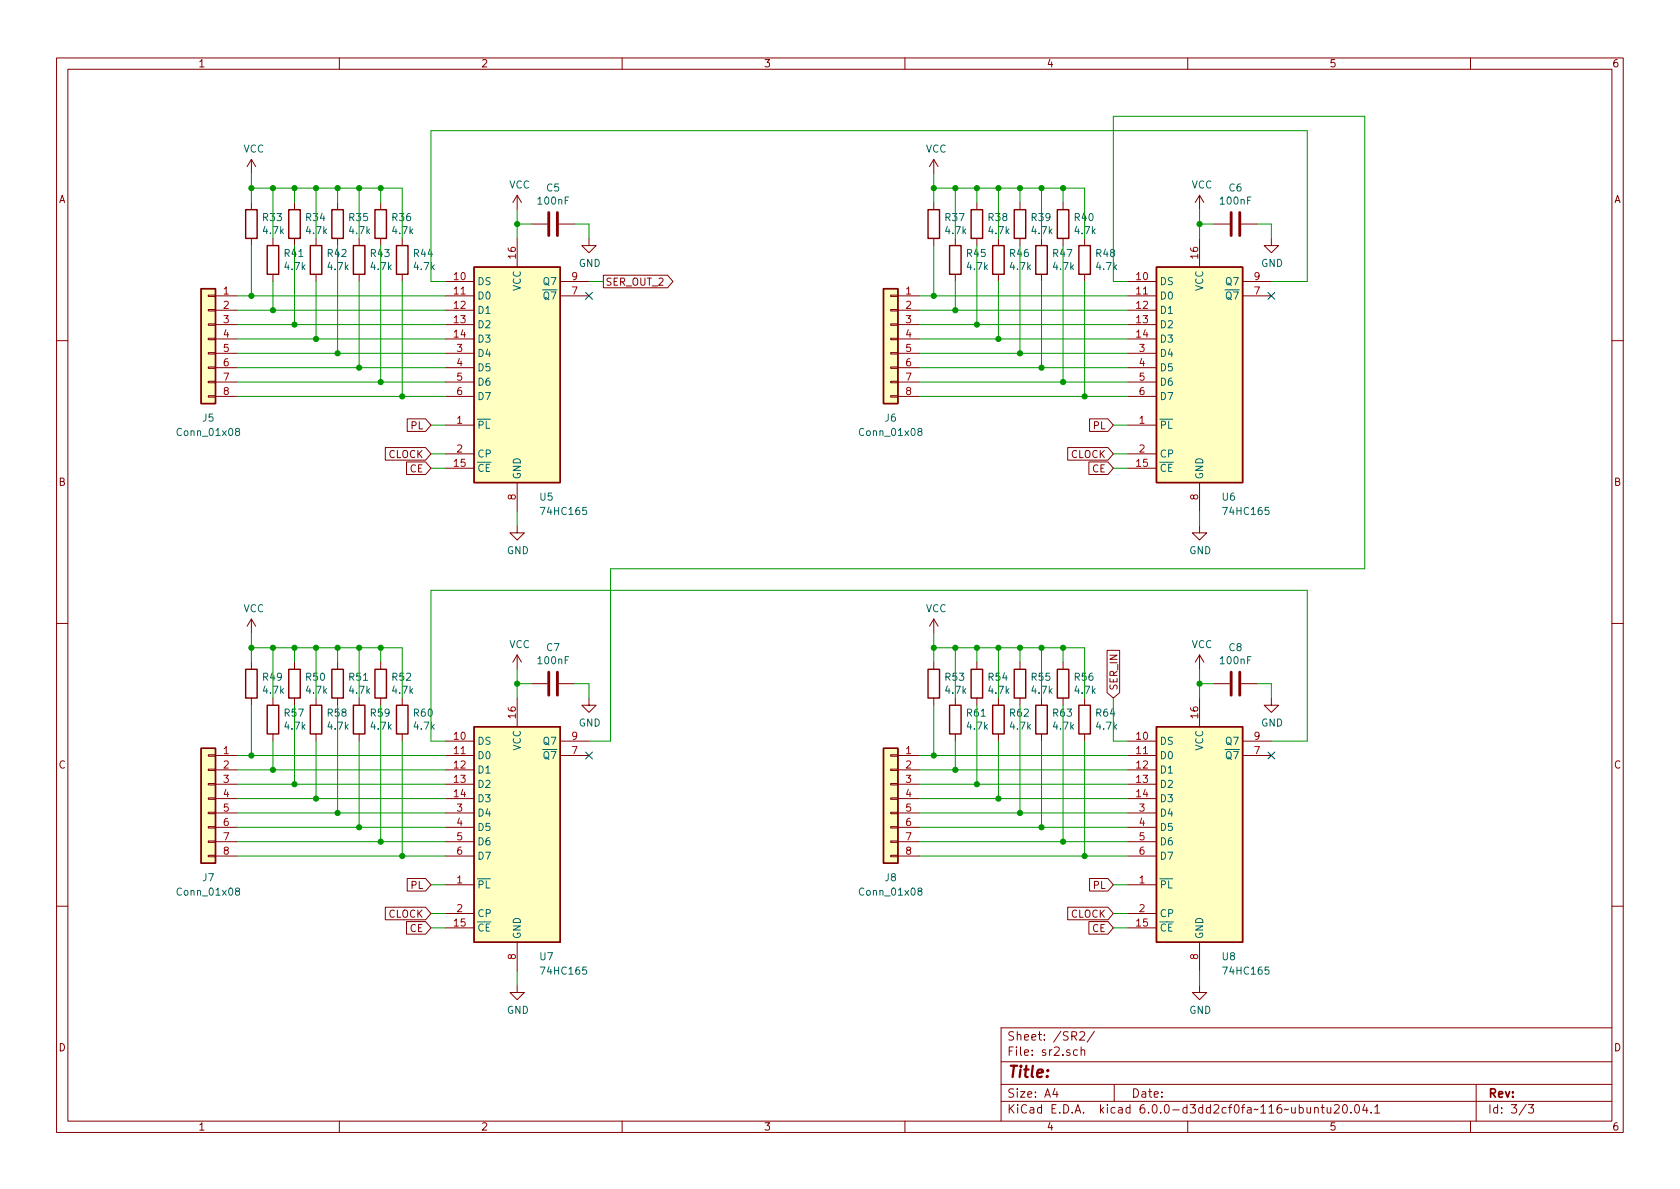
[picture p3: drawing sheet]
EESchema Schematic File Version 4
LIBS:74HC165 Breakout-cache
EELAYER 29 0
EELAYER END
$Descr A4 11693 8268
encoding utf-8
Sheet 3 3
Title ""
Date ""
Rev ""
Comp ""
Comment1 ""
Comment2 ""
Comment3 ""
Comment4 ""
$EndDescr
$Comp
L 74xx:74LS165 U?
U 1 1
P 3600 2550
AR Path="/5CA61907" Ref="U?"  Part="1" 
AR Path="/5CA2260A/5CA61907" Ref="U?"  Part="1" 
AR Path="/5CA61408/5CA61907" Ref="U5"  Part="1" 
F 0 "U5" H 3750 1650 50  0000 L CNN
F 1 "74HC165" H 3750 1550 50  0000 L CNN
F 2 "Package_SO:SOIC-16_3.9x9.9mm_P1.27mm" H 3600 2550 50  0001 C CNN
F 3 "http://www.ti.com/lit/gpn/sn74LS165" H 3600 2550 50  0001 C CNN
	1    3600 2550
	1    0    0    -1  
$EndComp
$Comp
L power:GND #PWR?
U 1 1
P 3600 3650
AR Path="/5CA467F9" Ref="#PWR?"  Part="1" 
AR Path="/5CA2260A/5CA467F9" Ref="#PWR?"  Part="1" 
AR Path="/5CA61408/5CA467F9" Ref="#PWR023"  Part="1" 
F 0 "#PWR023" H 3600 3400 50  0001 C CNN
F 1 "GND" H 3605 3477 50  0000 C CNN
F 2 "" H 3600 3650 50  0001 C CNN
F 3 "" H 3600 3650 50  0001 C CNN
	1    3600 3650
	1    0    0    -1  
$EndComp
Wire Wire Line
	3600 3650 3600 3550
$Comp
L power:VCC #PWR?
U 1 1
P 3600 1450
AR Path="/5CA46800" Ref="#PWR?"  Part="1" 
AR Path="/5CA2260A/5CA46800" Ref="#PWR?"  Part="1" 
AR Path="/5CA61408/5CA46800" Ref="#PWR019"  Part="1" 
F 0 "#PWR019" H 3600 1300 50  0001 C CNN
F 1 "VCC" H 3617 1623 50  0000 C CNN
F 2 "" H 3600 1450 50  0001 C CNN
F 3 "" H 3600 1450 50  0001 C CNN
	1    3600 1450
	1    0    0    -1  
$EndComp
Wire Wire Line
	3600 1450 3600 1550
$Comp
L Device:C C?
U 1 1
P 3850 1550
AR Path="/5CA46807" Ref="C?"  Part="1" 
AR Path="/5CA2260A/5CA46807" Ref="C?"  Part="1" 
AR Path="/5CA61408/5CA46807" Ref="C5"  Part="1" 
F 0 "C5" V 3598 1550 50  0000 C CNN
F 1 "100nF" V 3689 1550 50  0000 C CNN
F 2 "Capacitor_SMD:C_0805_2012Metric" H 3888 1400 50  0001 C CNN
F 3 "~" H 3850 1550 50  0001 C CNN
	1    3850 1550
	0    1    1    0   
$EndComp
Wire Wire Line
	3700 1550 3600 1550
Connection ~ 3600 1550
Wire Wire Line
	3600 1550 3600 1650
$Comp
L power:GND #PWR?
U 1 1
P 4100 1650
AR Path="/5CA46810" Ref="#PWR?"  Part="1" 
AR Path="/5CA2260A/5CA46810" Ref="#PWR?"  Part="1" 
AR Path="/5CA61408/5CA46810" Ref="#PWR021"  Part="1" 
F 0 "#PWR021" H 4100 1400 50  0001 C CNN
F 1 "GND" H 4105 1477 50  0000 C CNN
F 2 "" H 4100 1650 50  0001 C CNN
F 3 "" H 4100 1650 50  0001 C CNN
	1    4100 1650
	1    0    0    -1  
$EndComp
Wire Wire Line
	4100 1650 4100 1550
Wire Wire Line
	4100 1550 4000 1550
$Comp
L Connector_Generic:Conn_01x08 J?
U 1 1
P 1450 2350
AR Path="/5CA46818" Ref="J?"  Part="1" 
AR Path="/5CA2260A/5CA46818" Ref="J?"  Part="1" 
AR Path="/5CA61408/5CA46818" Ref="J5"  Part="1" 
F 0 "J5" H 1450 1800 50  0000 C CNN
F 1 "Conn_01x08" H 1450 1700 50  0000 C CNN
F 2 "Connector_PinHeader_2.54mm:PinHeader_1x08_P2.54mm_Vertical" H 1450 2350 50  0001 C CNN
F 3 "~" H 1450 2350 50  0001 C CNN
	1    1450 2350
	-1   0    0    -1  
$EndComp
Wire Wire Line
	3000 3250 3100 3250
Wire Wire Line
	3000 3150 3100 3150
Wire Wire Line
	3000 2950 3100 2950
Wire Wire Line
	1650 2050 1750 2050
Wire Wire Line
	1650 2150 1900 2150
Wire Wire Line
	1650 2250 2050 2250
Wire Wire Line
	1650 2350 2200 2350
Wire Wire Line
	1650 2450 2350 2450
Wire Wire Line
	1650 2550 2500 2550
Wire Wire Line
	1650 2650 2650 2650
Wire Wire Line
	1650 2750 2800 2750
$Comp
L Device:R R?
U 1 1
P 1750 1550
AR Path="/5CA46829" Ref="R?"  Part="1" 
AR Path="/5CA2260A/5CA46829" Ref="R?"  Part="1" 
AR Path="/5CA61408/5CA46829" Ref="R33"  Part="1" 
F 0 "R33" H 1820 1596 50  0000 L CNN
F 1 "4.7k" H 1820 1505 50  0000 L CNN
F 2 "Resistor_SMD:R_0805_2012Metric" V 1680 1550 50  0001 C CNN
F 3 "~" H 1750 1550 50  0001 C CNN
	1    1750 1550
	1    0    0    -1  
$EndComp
$Comp
L Device:R R?
U 1 1
P 1900 1800
AR Path="/5CA4682F" Ref="R?"  Part="1" 
AR Path="/5CA2260A/5CA4682F" Ref="R?"  Part="1" 
AR Path="/5CA61408/5CA4682F" Ref="R41"  Part="1" 
F 0 "R41" H 1970 1846 50  0000 L CNN
F 1 "4.7k" H 1970 1755 50  0000 L CNN
F 2 "Resistor_SMD:R_0805_2012Metric" V 1830 1800 50  0001 C CNN
F 3 "~" H 1900 1800 50  0001 C CNN
	1    1900 1800
	1    0    0    -1  
$EndComp
$Comp
L Device:R R?
U 1 1
P 2050 1550
AR Path="/5CA6190F" Ref="R?"  Part="1" 
AR Path="/5CA2260A/5CA6190F" Ref="R?"  Part="1" 
AR Path="/5CA61408/5CA6190F" Ref="R34"  Part="1" 
F 0 "R34" H 2120 1596 50  0000 L CNN
F 1 "4.7k" H 2120 1505 50  0000 L CNN
F 2 "Resistor_SMD:R_0805_2012Metric" V 1980 1550 50  0001 C CNN
F 3 "~" H 2050 1550 50  0001 C CNN
	1    2050 1550
	1    0    0    -1  
$EndComp
$Comp
L Device:R R?
U 1 1
P 2200 1800
AR Path="/5CA4683B" Ref="R?"  Part="1" 
AR Path="/5CA2260A/5CA4683B" Ref="R?"  Part="1" 
AR Path="/5CA61408/5CA4683B" Ref="R42"  Part="1" 
F 0 "R42" H 2270 1846 50  0000 L CNN
F 1 "4.7k" H 2270 1755 50  0000 L CNN
F 2 "Resistor_SMD:R_0805_2012Metric" V 2130 1800 50  0001 C CNN
F 3 "~" H 2200 1800 50  0001 C CNN
	1    2200 1800
	1    0    0    -1  
$EndComp
$Comp
L Device:R R?
U 1 1
P 2350 1550
AR Path="/5CA61911" Ref="R?"  Part="1" 
AR Path="/5CA2260A/5CA61911" Ref="R?"  Part="1" 
AR Path="/5CA61408/5CA61911" Ref="R35"  Part="1" 
F 0 "R35" H 2420 1596 50  0000 L CNN
F 1 "4.7k" H 2420 1505 50  0000 L CNN
F 2 "Resistor_SMD:R_0805_2012Metric" V 2280 1550 50  0001 C CNN
F 3 "~" H 2350 1550 50  0001 C CNN
	1    2350 1550
	1    0    0    -1  
$EndComp
$Comp
L Device:R R?
U 1 1
P 2500 1800
AR Path="/5CA61912" Ref="R?"  Part="1" 
AR Path="/5CA2260A/5CA61912" Ref="R?"  Part="1" 
AR Path="/5CA61408/5CA61912" Ref="R43"  Part="1" 
F 0 "R43" H 2570 1846 50  0000 L CNN
F 1 "4.7k" H 2570 1755 50  0000 L CNN
F 2 "Resistor_SMD:R_0805_2012Metric" V 2430 1800 50  0001 C CNN
F 3 "~" H 2500 1800 50  0001 C CNN
	1    2500 1800
	1    0    0    -1  
$EndComp
$Comp
L Device:R R?
U 1 1
P 2650 1550
AR Path="/5CA4684D" Ref="R?"  Part="1" 
AR Path="/5CA2260A/5CA4684D" Ref="R?"  Part="1" 
AR Path="/5CA61408/5CA4684D" Ref="R36"  Part="1" 
F 0 "R36" H 2720 1596 50  0000 L CNN
F 1 "4.7k" H 2720 1505 50  0000 L CNN
F 2 "Resistor_SMD:R_0805_2012Metric" V 2580 1550 50  0001 C CNN
F 3 "~" H 2650 1550 50  0001 C CNN
	1    2650 1550
	1    0    0    -1  
$EndComp
$Comp
L Device:R R?
U 1 1
P 2800 1800
AR Path="/5CA46853" Ref="R?"  Part="1" 
AR Path="/5CA2260A/5CA46853" Ref="R?"  Part="1" 
AR Path="/5CA61408/5CA46853" Ref="R44"  Part="1" 
F 0 "R44" H 2870 1846 50  0000 L CNN
F 1 "4.7k" H 2870 1755 50  0000 L CNN
F 2 "Resistor_SMD:R_0805_2012Metric" V 2730 1800 50  0001 C CNN
F 3 "~" H 2800 1800 50  0001 C CNN
	1    2800 1800
	1    0    0    -1  
$EndComp
Wire Wire Line
	1750 1700 1750 2050
Connection ~ 1750 2050
Wire Wire Line
	1750 2050 3100 2050
Wire Wire Line
	1900 1950 1900 2150
Connection ~ 1900 2150
Wire Wire Line
	1900 2150 3100 2150
Wire Wire Line
	2050 1700 2050 2250
Connection ~ 2050 2250
Wire Wire Line
	2050 2250 3100 2250
Wire Wire Line
	2200 1950 2200 2350
Connection ~ 2200 2350
Wire Wire Line
	2200 2350 3100 2350
Wire Wire Line
	2350 1700 2350 2450
Connection ~ 2350 2450
Wire Wire Line
	2350 2450 3100 2450
Wire Wire Line
	2500 1950 2500 2550
Connection ~ 2500 2550
Wire Wire Line
	2500 2550 3100 2550
Wire Wire Line
	2650 1700 2650 2650
Connection ~ 2650 2650
Wire Wire Line
	2650 2650 3100 2650
Wire Wire Line
	2800 1950 2800 2750
Connection ~ 2800 2750
Wire Wire Line
	2800 2750 3100 2750
$Comp
L power:VCC #PWR?
U 1 1
P 1750 1200
AR Path="/5CA61915" Ref="#PWR?"  Part="1" 
AR Path="/5CA2260A/5CA61915" Ref="#PWR?"  Part="1" 
AR Path="/5CA61408/5CA61915" Ref="#PWR017"  Part="1" 
F 0 "#PWR017" H 1750 1050 50  0001 C CNN
F 1 "VCC" H 1767 1373 50  0000 C CNN
F 2 "" H 1750 1200 50  0001 C CNN
F 3 "" H 1750 1200 50  0001 C CNN
	1    1750 1200
	1    0    0    -1  
$EndComp
Wire Wire Line
	1750 1200 1750 1300
Wire Wire Line
	1750 1300 1900 1300
Wire Wire Line
	1900 1300 1900 1650
Connection ~ 1750 1300
Wire Wire Line
	1750 1300 1750 1400
Wire Wire Line
	1900 1300 2050 1300
Wire Wire Line
	2050 1300 2050 1400
Connection ~ 1900 1300
Wire Wire Line
	2050 1300 2200 1300
Wire Wire Line
	2200 1300 2200 1650
Connection ~ 2050 1300
Wire Wire Line
	2200 1300 2350 1300
Wire Wire Line
	2350 1300 2350 1400
Connection ~ 2200 1300
Wire Wire Line
	2350 1300 2500 1300
Wire Wire Line
	2500 1300 2500 1650
Connection ~ 2350 1300
Wire Wire Line
	2500 1300 2650 1300
Wire Wire Line
	2650 1300 2650 1400
Connection ~ 2500 1300
Wire Wire Line
	2650 1300 2800 1300
Wire Wire Line
	2800 1300 2800 1650
Connection ~ 2650 1300
$Comp
L 74xx:74LS165 U?
U 1 1
P 8350 2550
AR Path="/5CA61916" Ref="U?"  Part="1" 
AR Path="/5CA2260A/5CA61916" Ref="U?"  Part="1" 
AR Path="/5CA61408/5CA61916" Ref="U6"  Part="1" 
F 0 "U6" H 8500 1650 50  0000 L CNN
F 1 "74HC165" H 8500 1550 50  0000 L CNN
F 2 "Package_SO:SOIC-16_3.9x9.9mm_P1.27mm" H 8350 2550 50  0001 C CNN
F 3 "http://www.ti.com/lit/gpn/sn74LS165" H 8350 2550 50  0001 C CNN
	1    8350 2550
	1    0    0    -1  
$EndComp
$Comp
L power:GND #PWR?
U 1 1
P 8350 3650
AR Path="/5CA61917" Ref="#PWR?"  Part="1" 
AR Path="/5CA2260A/5CA61917" Ref="#PWR?"  Part="1" 
AR Path="/5CA61408/5CA61917" Ref="#PWR024"  Part="1" 
F 0 "#PWR024" H 8350 3400 50  0001 C CNN
F 1 "GND" H 8355 3477 50  0000 C CNN
F 2 "" H 8350 3650 50  0001 C CNN
F 3 "" H 8350 3650 50  0001 C CNN
	1    8350 3650
	1    0    0    -1  
$EndComp
Wire Wire Line
	8350 3650 8350 3550
$Comp
L power:VCC #PWR?
U 1 1
P 8350 1450
AR Path="/5CA4689B" Ref="#PWR?"  Part="1" 
AR Path="/5CA2260A/5CA4689B" Ref="#PWR?"  Part="1" 
AR Path="/5CA61408/5CA4689B" Ref="#PWR020"  Part="1" 
F 0 "#PWR020" H 8350 1300 50  0001 C CNN
F 1 "VCC" H 8367 1623 50  0000 C CNN
F 2 "" H 8350 1450 50  0001 C CNN
F 3 "" H 8350 1450 50  0001 C CNN
	1    8350 1450
	1    0    0    -1  
$EndComp
Wire Wire Line
	8350 1450 8350 1550
$Comp
L Device:C C?
U 1 1
P 8600 1550
AR Path="/5CA61919" Ref="C?"  Part="1" 
AR Path="/5CA2260A/5CA61919" Ref="C?"  Part="1" 
AR Path="/5CA61408/5CA61919" Ref="C6"  Part="1" 
F 0 "C6" V 8348 1550 50  0000 C CNN
F 1 "100nF" V 8439 1550 50  0000 C CNN
F 2 "Capacitor_SMD:C_0805_2012Metric" H 8638 1400 50  0001 C CNN
F 3 "~" H 8600 1550 50  0001 C CNN
	1    8600 1550
	0    1    1    0   
$EndComp
Wire Wire Line
	8450 1550 8350 1550
Connection ~ 8350 1550
Wire Wire Line
	8350 1550 8350 1650
$Comp
L power:GND #PWR?
U 1 1
P 8850 1650
AR Path="/5CA468AB" Ref="#PWR?"  Part="1" 
AR Path="/5CA2260A/5CA468AB" Ref="#PWR?"  Part="1" 
AR Path="/5CA61408/5CA468AB" Ref="#PWR022"  Part="1" 
F 0 "#PWR022" H 8850 1400 50  0001 C CNN
F 1 "GND" H 8855 1477 50  0000 C CNN
F 2 "" H 8850 1650 50  0001 C CNN
F 3 "" H 8850 1650 50  0001 C CNN
	1    8850 1650
	1    0    0    -1  
$EndComp
Wire Wire Line
	8850 1650 8850 1550
Wire Wire Line
	8850 1550 8750 1550
$Comp
L Connector_Generic:Conn_01x08 J?
U 1 1
P 6200 2350
AR Path="/5CA6191B" Ref="J?"  Part="1" 
AR Path="/5CA2260A/5CA6191B" Ref="J?"  Part="1" 
AR Path="/5CA61408/5CA6191B" Ref="J6"  Part="1" 
F 0 "J6" H 6200 1800 50  0000 C CNN
F 1 "Conn_01x08" H 6200 1700 50  0000 C CNN
F 2 "Connector_PinHeader_2.54mm:PinHeader_1x08_P2.54mm_Vertical" H 6200 2350 50  0001 C CNN
F 3 "~" H 6200 2350 50  0001 C CNN
	1    6200 2350
	-1   0    0    -1  
$EndComp
Wire Wire Line
	7750 3250 7850 3250
Wire Wire Line
	7750 3150 7850 3150
Wire Wire Line
	7750 2950 7850 2950
Wire Wire Line
	6400 2050 6500 2050
Wire Wire Line
	6400 2150 6650 2150
Wire Wire Line
	6400 2250 6800 2250
Wire Wire Line
	6400 2350 6950 2350
Wire Wire Line
	6400 2450 7100 2450
Wire Wire Line
	6400 2550 7250 2550
Wire Wire Line
	6400 2650 7400 2650
Wire Wire Line
	6400 2750 7550 2750
$Comp
L Device:R R?
U 1 1
P 6500 1550
AR Path="/5CA6191C" Ref="R?"  Part="1" 
AR Path="/5CA2260A/5CA6191C" Ref="R?"  Part="1" 
AR Path="/5CA61408/5CA6191C" Ref="R37"  Part="1" 
F 0 "R37" H 6570 1596 50  0000 L CNN
F 1 "4.7k" H 6570 1505 50  0000 L CNN
F 2 "Resistor_SMD:R_0805_2012Metric" V 6430 1550 50  0001 C CNN
F 3 "~" H 6500 1550 50  0001 C CNN
	1    6500 1550
	1    0    0    -1  
$EndComp
$Comp
L Device:R R?
U 1 1
P 6650 1800
AR Path="/5CA468CA" Ref="R?"  Part="1" 
AR Path="/5CA2260A/5CA468CA" Ref="R?"  Part="1" 
AR Path="/5CA61408/5CA468CA" Ref="R45"  Part="1" 
F 0 "R45" H 6720 1846 50  0000 L CNN
F 1 "4.7k" H 6720 1755 50  0000 L CNN
F 2 "Resistor_SMD:R_0805_2012Metric" V 6580 1800 50  0001 C CNN
F 3 "~" H 6650 1800 50  0001 C CNN
	1    6650 1800
	1    0    0    -1  
$EndComp
$Comp
L Device:R R?
U 1 1
P 6800 1550
AR Path="/5CA6191E" Ref="R?"  Part="1" 
AR Path="/5CA2260A/5CA6191E" Ref="R?"  Part="1" 
AR Path="/5CA61408/5CA6191E" Ref="R38"  Part="1" 
F 0 "R38" H 6870 1596 50  0000 L CNN
F 1 "4.7k" H 6870 1505 50  0000 L CNN
F 2 "Resistor_SMD:R_0805_2012Metric" V 6730 1550 50  0001 C CNN
F 3 "~" H 6800 1550 50  0001 C CNN
	1    6800 1550
	1    0    0    -1  
$EndComp
$Comp
L Device:R R?
U 1 1
P 6950 1800
AR Path="/5CA468D6" Ref="R?"  Part="1" 
AR Path="/5CA2260A/5CA468D6" Ref="R?"  Part="1" 
AR Path="/5CA61408/5CA468D6" Ref="R46"  Part="1" 
F 0 "R46" H 7020 1846 50  0000 L CNN
F 1 "4.7k" H 7020 1755 50  0000 L CNN
F 2 "Resistor_SMD:R_0805_2012Metric" V 6880 1800 50  0001 C CNN
F 3 "~" H 6950 1800 50  0001 C CNN
	1    6950 1800
	1    0    0    -1  
$EndComp
$Comp
L Device:R R?
U 1 1
P 7100 1550
AR Path="/5CA61920" Ref="R?"  Part="1" 
AR Path="/5CA2260A/5CA61920" Ref="R?"  Part="1" 
AR Path="/5CA61408/5CA61920" Ref="R39"  Part="1" 
F 0 "R39" H 7170 1596 50  0000 L CNN
F 1 "4.7k" H 7170 1505 50  0000 L CNN
F 2 "Resistor_SMD:R_0805_2012Metric" V 7030 1550 50  0001 C CNN
F 3 "~" H 7100 1550 50  0001 C CNN
	1    7100 1550
	1    0    0    -1  
$EndComp
$Comp
L Device:R R?
U 1 1
P 7250 1800
AR Path="/5CA61921" Ref="R?"  Part="1" 
AR Path="/5CA2260A/5CA61921" Ref="R?"  Part="1" 
AR Path="/5CA61408/5CA61921" Ref="R47"  Part="1" 
F 0 "R47" H 7320 1846 50  0000 L CNN
F 1 "4.7k" H 7320 1755 50  0000 L CNN
F 2 "Resistor_SMD:R_0805_2012Metric" V 7180 1800 50  0001 C CNN
F 3 "~" H 7250 1800 50  0001 C CNN
	1    7250 1800
	1    0    0    -1  
$EndComp
$Comp
L Device:R R?
U 1 1
P 7400 1550
AR Path="/5CA61922" Ref="R?"  Part="1" 
AR Path="/5CA2260A/5CA61922" Ref="R?"  Part="1" 
AR Path="/5CA61408/5CA61922" Ref="R40"  Part="1" 
F 0 "R40" H 7470 1596 50  0000 L CNN
F 1 "4.7k" H 7470 1505 50  0000 L CNN
F 2 "Resistor_SMD:R_0805_2012Metric" V 7330 1550 50  0001 C CNN
F 3 "~" H 7400 1550 50  0001 C CNN
	1    7400 1550
	1    0    0    -1  
$EndComp
$Comp
L Device:R R?
U 1 1
P 7550 1800
AR Path="/5CA61923" Ref="R?"  Part="1" 
AR Path="/5CA2260A/5CA61923" Ref="R?"  Part="1" 
AR Path="/5CA61408/5CA61923" Ref="R48"  Part="1" 
F 0 "R48" H 7620 1846 50  0000 L CNN
F 1 "4.7k" H 7620 1755 50  0000 L CNN
F 2 "Resistor_SMD:R_0805_2012Metric" V 7480 1800 50  0001 C CNN
F 3 "~" H 7550 1800 50  0001 C CNN
	1    7550 1800
	1    0    0    -1  
$EndComp
Wire Wire Line
	6500 1700 6500 2050
Connection ~ 6500 2050
Wire Wire Line
	6500 2050 7850 2050
Wire Wire Line
	6650 1950 6650 2150
Connection ~ 6650 2150
Wire Wire Line
	6650 2150 7850 2150
Wire Wire Line
	6800 1700 6800 2250
Connection ~ 6800 2250
Wire Wire Line
	6800 2250 7850 2250
Wire Wire Line
	6950 1950 6950 2350
Connection ~ 6950 2350
Wire Wire Line
	6950 2350 7850 2350
Wire Wire Line
	7100 1700 7100 2450
Connection ~ 7100 2450
Wire Wire Line
	7100 2450 7850 2450
Wire Wire Line
	7250 1950 7250 2550
Connection ~ 7250 2550
Wire Wire Line
	7250 2550 7850 2550
Wire Wire Line
	7400 1700 7400 2650
Connection ~ 7400 2650
Wire Wire Line
	7400 2650 7850 2650
Wire Wire Line
	7550 1950 7550 2750
Connection ~ 7550 2750
Wire Wire Line
	7550 2750 7850 2750
$Comp
L power:VCC #PWR?
U 1 1
P 6500 1200
AR Path="/5CA61924" Ref="#PWR?"  Part="1" 
AR Path="/5CA2260A/5CA61924" Ref="#PWR?"  Part="1" 
AR Path="/5CA61408/5CA61924" Ref="#PWR018"  Part="1" 
F 0 "#PWR018" H 6500 1050 50  0001 C CNN
F 1 "VCC" H 6517 1373 50  0000 C CNN
F 2 "" H 6500 1200 50  0001 C CNN
F 3 "" H 6500 1200 50  0001 C CNN
	1    6500 1200
	1    0    0    -1  
$EndComp
Wire Wire Line
	6500 1200 6500 1300
Wire Wire Line
	6500 1300 6650 1300
Wire Wire Line
	6650 1300 6650 1650
Connection ~ 6500 1300
Wire Wire Line
	6500 1300 6500 1400
Wire Wire Line
	6650 1300 6800 1300
Wire Wire Line
	6800 1300 6800 1400
Connection ~ 6650 1300
Wire Wire Line
	6800 1300 6950 1300
Wire Wire Line
	6950 1300 6950 1650
Connection ~ 6800 1300
Wire Wire Line
	6950 1300 7100 1300
Wire Wire Line
	7100 1300 7100 1400
Connection ~ 6950 1300
Wire Wire Line
	7100 1300 7250 1300
Wire Wire Line
	7250 1300 7250 1650
Connection ~ 7100 1300
Wire Wire Line
	7250 1300 7400 1300
Wire Wire Line
	7400 1300 7400 1400
Connection ~ 7250 1300
Wire Wire Line
	7400 1300 7550 1300
Wire Wire Line
	7550 1300 7550 1650
Connection ~ 7400 1300
Wire Wire Line
	8850 1950 9100 1950
Wire Wire Line
	9100 1950 9100 900 
Wire Wire Line
	9100 900  3000 900 
Wire Wire Line
	3000 1950 3100 1950
$Comp
L 74xx:74LS165 U?
U 1 1
P 3600 5750
AR Path="/5CA61925" Ref="U?"  Part="1" 
AR Path="/5CA2260A/5CA61925" Ref="U?"  Part="1" 
AR Path="/5CA61408/5CA61925" Ref="U7"  Part="1" 
F 0 "U7" H 3750 4850 50  0000 L CNN
F 1 "74HC165" H 3750 4750 50  0000 L CNN
F 2 "Package_SO:SOIC-16_3.9x9.9mm_P1.27mm" H 3600 5750 50  0001 C CNN
F 3 "http://www.ti.com/lit/gpn/sn74LS165" H 3600 5750 50  0001 C CNN
	1    3600 5750
	1    0    0    -1  
$EndComp
$Comp
L power:GND #PWR?
U 1 1
P 3600 6850
AR Path="/5CA61926" Ref="#PWR?"  Part="1" 
AR Path="/5CA2260A/5CA61926" Ref="#PWR?"  Part="1" 
AR Path="/5CA61408/5CA61926" Ref="#PWR031"  Part="1" 
F 0 "#PWR031" H 3600 6600 50  0001 C CNN
F 1 "GND" H 3605 6677 50  0000 C CNN
F 2 "" H 3600 6850 50  0001 C CNN
F 3 "" H 3600 6850 50  0001 C CNN
	1    3600 6850
	1    0    0    -1  
$EndComp
Wire Wire Line
	3600 6850 3600 6750
$Comp
L power:VCC #PWR?
U 1 1
P 3600 4650
AR Path="/5CA61927" Ref="#PWR?"  Part="1" 
AR Path="/5CA2260A/5CA61927" Ref="#PWR?"  Part="1" 
AR Path="/5CA61408/5CA61927" Ref="#PWR027"  Part="1" 
F 0 "#PWR027" H 3600 4500 50  0001 C CNN
F 1 "VCC" H 3617 4823 50  0000 C CNN
F 2 "" H 3600 4650 50  0001 C CNN
F 3 "" H 3600 4650 50  0001 C CNN
	1    3600 4650
	1    0    0    -1  
$EndComp
Wire Wire Line
	3600 4650 3600 4750
$Comp
L Device:C C?
U 1 1
P 3850 4750
AR Path="/5CA61928" Ref="C?"  Part="1" 
AR Path="/5CA2260A/5CA61928" Ref="C?"  Part="1" 
AR Path="/5CA61408/5CA61928" Ref="C7"  Part="1" 
F 0 "C7" V 3598 4750 50  0000 C CNN
F 1 "100nF" V 3689 4750 50  0000 C CNN
F 2 "Capacitor_SMD:C_0805_2012Metric" H 3888 4600 50  0001 C CNN
F 3 "~" H 3850 4750 50  0001 C CNN
	1    3850 4750
	0    1    1    0   
$EndComp
Wire Wire Line
	3700 4750 3600 4750
Connection ~ 3600 4750
Wire Wire Line
	3600 4750 3600 4850
$Comp
L power:GND #PWR?
U 1 1
P 4100 4850
AR Path="/5CA61929" Ref="#PWR?"  Part="1" 
AR Path="/5CA2260A/5CA61929" Ref="#PWR?"  Part="1" 
AR Path="/5CA61408/5CA61929" Ref="#PWR029"  Part="1" 
F 0 "#PWR029" H 4100 4600 50  0001 C CNN
F 1 "GND" H 4105 4677 50  0000 C CNN
F 2 "" H 4100 4850 50  0001 C CNN
F 3 "" H 4100 4850 50  0001 C CNN
	1    4100 4850
	1    0    0    -1  
$EndComp
Wire Wire Line
	4100 4850 4100 4750
Wire Wire Line
	4100 4750 4000 4750
$Comp
L Connector_Generic:Conn_01x08 J?
U 1 1
P 1450 5550
AR Path="/5CA6192A" Ref="J?"  Part="1" 
AR Path="/5CA2260A/5CA6192A" Ref="J?"  Part="1" 
AR Path="/5CA61408/5CA6192A" Ref="J7"  Part="1" 
F 0 "J7" H 1450 5000 50  0000 C CNN
F 1 "Conn_01x08" H 1450 4900 50  0000 C CNN
F 2 "Connector_PinHeader_2.54mm:PinHeader_1x08_P2.54mm_Vertical" H 1450 5550 50  0001 C CNN
F 3 "~" H 1450 5550 50  0001 C CNN
	1    1450 5550
	-1   0    0    -1  
$EndComp
Wire Wire Line
	3000 6450 3100 6450
Wire Wire Line
	3000 6350 3100 6350
Wire Wire Line
	3000 6150 3100 6150
Wire Wire Line
	1650 5250 1750 5250
Wire Wire Line
	1650 5350 1900 5350
Wire Wire Line
	1650 5450 2050 5450
Wire Wire Line
	1650 5550 2200 5550
Wire Wire Line
	1650 5650 2350 5650
Wire Wire Line
	1650 5750 2500 5750
Wire Wire Line
	1650 5850 2650 5850
Wire Wire Line
	1650 5950 2800 5950
$Comp
L Device:R R?
U 1 1
P 1750 4750
AR Path="/5CA6192B" Ref="R?"  Part="1" 
AR Path="/5CA2260A/5CA6192B" Ref="R?"  Part="1" 
AR Path="/5CA61408/5CA6192B" Ref="R49"  Part="1" 
F 0 "R49" H 1820 4796 50  0000 L CNN
F 1 "4.7k" H 1820 4705 50  0000 L CNN
F 2 "Resistor_SMD:R_0805_2012Metric" V 1680 4750 50  0001 C CNN
F 3 "~" H 1750 4750 50  0001 C CNN
	1    1750 4750
	1    0    0    -1  
$EndComp
$Comp
L Device:R R?
U 1 1
P 1900 5000
AR Path="/5CA6192C" Ref="R?"  Part="1" 
AR Path="/5CA2260A/5CA6192C" Ref="R?"  Part="1" 
AR Path="/5CA61408/5CA6192C" Ref="R57"  Part="1" 
F 0 "R57" H 1970 5046 50  0000 L CNN
F 1 "4.7k" H 1970 4955 50  0000 L CNN
F 2 "Resistor_SMD:R_0805_2012Metric" V 1830 5000 50  0001 C CNN
F 3 "~" H 1900 5000 50  0001 C CNN
	1    1900 5000
	1    0    0    -1  
$EndComp
$Comp
L Device:R R?
U 1 1
P 2050 4750
AR Path="/5CA6192D" Ref="R?"  Part="1" 
AR Path="/5CA2260A/5CA6192D" Ref="R?"  Part="1" 
AR Path="/5CA61408/5CA6192D" Ref="R50"  Part="1" 
F 0 "R50" H 2120 4796 50  0000 L CNN
F 1 "4.7k" H 2120 4705 50  0000 L CNN
F 2 "Resistor_SMD:R_0805_2012Metric" V 1980 4750 50  0001 C CNN
F 3 "~" H 2050 4750 50  0001 C CNN
	1    2050 4750
	1    0    0    -1  
$EndComp
$Comp
L Device:R R?
U 1 1
P 2200 5000
AR Path="/5CA46976" Ref="R?"  Part="1" 
AR Path="/5CA2260A/5CA46976" Ref="R?"  Part="1" 
AR Path="/5CA61408/5CA46976" Ref="R58"  Part="1" 
F 0 "R58" H 2270 5046 50  0000 L CNN
F 1 "4.7k" H 2270 4955 50  0000 L CNN
F 2 "Resistor_SMD:R_0805_2012Metric" V 2130 5000 50  0001 C CNN
F 3 "~" H 2200 5000 50  0001 C CNN
	1    2200 5000
	1    0    0    -1  
$EndComp
$Comp
L Device:R R?
U 1 1
P 2350 4750
AR Path="/5CA4697C" Ref="R?"  Part="1" 
AR Path="/5CA2260A/5CA4697C" Ref="R?"  Part="1" 
AR Path="/5CA61408/5CA4697C" Ref="R51"  Part="1" 
F 0 "R51" H 2420 4796 50  0000 L CNN
F 1 "4.7k" H 2420 4705 50  0000 L CNN
F 2 "Resistor_SMD:R_0805_2012Metric" V 2280 4750 50  0001 C CNN
F 3 "~" H 2350 4750 50  0001 C CNN
	1    2350 4750
	1    0    0    -1  
$EndComp
$Comp
L Device:R R?
U 1 1
P 2500 5000
AR Path="/5CA61930" Ref="R?"  Part="1" 
AR Path="/5CA2260A/5CA61930" Ref="R?"  Part="1" 
AR Path="/5CA61408/5CA61930" Ref="R59"  Part="1" 
F 0 "R59" H 2570 5046 50  0000 L CNN
F 1 "4.7k" H 2570 4955 50  0000 L CNN
F 2 "Resistor_SMD:R_0805_2012Metric" V 2430 5000 50  0001 C CNN
F 3 "~" H 2500 5000 50  0001 C CNN
	1    2500 5000
	1    0    0    -1  
$EndComp
$Comp
L Device:R R?
U 1 1
P 2650 4750
AR Path="/5CA61931" Ref="R?"  Part="1" 
AR Path="/5CA2260A/5CA61931" Ref="R?"  Part="1" 
AR Path="/5CA61408/5CA61931" Ref="R52"  Part="1" 
F 0 "R52" H 2720 4796 50  0000 L CNN
F 1 "4.7k" H 2720 4705 50  0000 L CNN
F 2 "Resistor_SMD:R_0805_2012Metric" V 2580 4750 50  0001 C CNN
F 3 "~" H 2650 4750 50  0001 C CNN
	1    2650 4750
	1    0    0    -1  
$EndComp
$Comp
L Device:R R?
U 1 1
P 2800 5000
AR Path="/5CA61932" Ref="R?"  Part="1" 
AR Path="/5CA2260A/5CA61932" Ref="R?"  Part="1" 
AR Path="/5CA61408/5CA61932" Ref="R60"  Part="1" 
F 0 "R60" H 2870 5046 50  0000 L CNN
F 1 "4.7k" H 2870 4955 50  0000 L CNN
F 2 "Resistor_SMD:R_0805_2012Metric" V 2730 5000 50  0001 C CNN
F 3 "~" H 2800 5000 50  0001 C CNN
	1    2800 5000
	1    0    0    -1  
$EndComp
Wire Wire Line
	1750 4900 1750 5250
Connection ~ 1750 5250
Wire Wire Line
	1750 5250 3100 5250
Wire Wire Line
	1900 5150 1900 5350
Connection ~ 1900 5350
Wire Wire Line
	1900 5350 3100 5350
Wire Wire Line
	2050 4900 2050 5450
Connection ~ 2050 5450
Wire Wire Line
	2050 5450 3100 5450
Wire Wire Line
	2200 5150 2200 5550
Connection ~ 2200 5550
Wire Wire Line
	2200 5550 3100 5550
Wire Wire Line
	2350 4900 2350 5650
Connection ~ 2350 5650
Wire Wire Line
	2350 5650 3100 5650
Wire Wire Line
	2500 5150 2500 5750
Connection ~ 2500 5750
Wire Wire Line
	2500 5750 3100 5750
Wire Wire Line
	2650 4900 2650 5850
Connection ~ 2650 5850
Wire Wire Line
	2650 5850 3100 5850
Wire Wire Line
	2800 5150 2800 5950
Connection ~ 2800 5950
Wire Wire Line
	2800 5950 3100 5950
$Comp
L power:VCC #PWR?
U 1 1
P 1750 4400
AR Path="/5CA61933" Ref="#PWR?"  Part="1" 
AR Path="/5CA2260A/5CA61933" Ref="#PWR?"  Part="1" 
AR Path="/5CA61408/5CA61933" Ref="#PWR025"  Part="1" 
F 0 "#PWR025" H 1750 4250 50  0001 C CNN
F 1 "VCC" H 1767 4573 50  0000 C CNN
F 2 "" H 1750 4400 50  0001 C CNN
F 3 "" H 1750 4400 50  0001 C CNN
	1    1750 4400
	1    0    0    -1  
$EndComp
Wire Wire Line
	1750 4400 1750 4500
Wire Wire Line
	1750 4500 1900 4500
Wire Wire Line
	1900 4500 1900 4850
Connection ~ 1750 4500
Wire Wire Line
	1750 4500 1750 4600
Wire Wire Line
	1900 4500 2050 4500
Wire Wire Line
	2050 4500 2050 4600
Connection ~ 1900 4500
Wire Wire Line
	2050 4500 2200 4500
Wire Wire Line
	2200 4500 2200 4850
Connection ~ 2050 4500
Wire Wire Line
	2200 4500 2350 4500
Wire Wire Line
	2350 4500 2350 4600
Connection ~ 2200 4500
Wire Wire Line
	2350 4500 2500 4500
Wire Wire Line
	2500 4500 2500 4850
Connection ~ 2350 4500
Wire Wire Line
	2500 4500 2650 4500
Wire Wire Line
	2650 4500 2650 4600
Connection ~ 2500 4500
Wire Wire Line
	2650 4500 2800 4500
Wire Wire Line
	2800 4500 2800 4850
Connection ~ 2650 4500
$Comp
L 74xx:74LS165 U?
U 1 1
P 8350 5750
AR Path="/5CA61934" Ref="U?"  Part="1" 
AR Path="/5CA2260A/5CA61934" Ref="U?"  Part="1" 
AR Path="/5CA61408/5CA61934" Ref="U8"  Part="1" 
F 0 "U8" H 8500 4850 50  0000 L CNN
F 1 "74HC165" H 8500 4750 50  0000 L CNN
F 2 "Package_SO:SOIC-16_3.9x9.9mm_P1.27mm" H 8350 5750 50  0001 C CNN
F 3 "http://www.ti.com/lit/gpn/sn74LS165" H 8350 5750 50  0001 C CNN
	1    8350 5750
	1    0    0    -1  
$EndComp
$Comp
L power:GND #PWR?
U 1 1
P 8350 6850
AR Path="/5CA61935" Ref="#PWR?"  Part="1" 
AR Path="/5CA2260A/5CA61935" Ref="#PWR?"  Part="1" 
AR Path="/5CA61408/5CA61935" Ref="#PWR032"  Part="1" 
F 0 "#PWR032" H 8350 6600 50  0001 C CNN
F 1 "GND" H 8355 6677 50  0000 C CNN
F 2 "" H 8350 6850 50  0001 C CNN
F 3 "" H 8350 6850 50  0001 C CNN
	1    8350 6850
	1    0    0    -1  
$EndComp
Wire Wire Line
	8350 6850 8350 6750
$Comp
L power:VCC #PWR?
U 1 1
P 8350 4650
AR Path="/5CA61936" Ref="#PWR?"  Part="1" 
AR Path="/5CA2260A/5CA61936" Ref="#PWR?"  Part="1" 
AR Path="/5CA61408/5CA61936" Ref="#PWR028"  Part="1" 
F 0 "#PWR028" H 8350 4500 50  0001 C CNN
F 1 "VCC" H 8367 4823 50  0000 C CNN
F 2 "" H 8350 4650 50  0001 C CNN
F 3 "" H 8350 4650 50  0001 C CNN
	1    8350 4650
	1    0    0    -1  
$EndComp
Wire Wire Line
	8350 4650 8350 4750
$Comp
L Device:C C?
U 1 1
P 8600 4750
AR Path="/5CA61937" Ref="C?"  Part="1" 
AR Path="/5CA2260A/5CA61937" Ref="C?"  Part="1" 
AR Path="/5CA61408/5CA61937" Ref="C8"  Part="1" 
F 0 "C8" V 8348 4750 50  0000 C CNN
F 1 "100nF" V 8439 4750 50  0000 C CNN
F 2 "Capacitor_SMD:C_0805_2012Metric" H 8638 4600 50  0001 C CNN
F 3 "~" H 8600 4750 50  0001 C CNN
	1    8600 4750
	0    1    1    0   
$EndComp
Wire Wire Line
	8450 4750 8350 4750
Connection ~ 8350 4750
Wire Wire Line
	8350 4750 8350 4850
$Comp
L power:GND #PWR?
U 1 1
P 8850 4850
AR Path="/5CA61938" Ref="#PWR?"  Part="1" 
AR Path="/5CA2260A/5CA61938" Ref="#PWR?"  Part="1" 
AR Path="/5CA61408/5CA61938" Ref="#PWR030"  Part="1" 
F 0 "#PWR030" H 8850 4600 50  0001 C CNN
F 1 "GND" H 8855 4677 50  0000 C CNN
F 2 "" H 8850 4850 50  0001 C CNN
F 3 "" H 8850 4850 50  0001 C CNN
	1    8850 4850
	1    0    0    -1  
$EndComp
Wire Wire Line
	8850 4850 8850 4750
Wire Wire Line
	8850 4750 8750 4750
$Comp
L Connector_Generic:Conn_01x08 J?
U 1 1
P 6200 5550
AR Path="/5CA61939" Ref="J?"  Part="1" 
AR Path="/5CA2260A/5CA61939" Ref="J?"  Part="1" 
AR Path="/5CA61408/5CA61939" Ref="J8"  Part="1" 
F 0 "J8" H 6200 5000 50  0000 C CNN
F 1 "Conn_01x08" H 6200 4900 50  0000 C CNN
F 2 "Connector_PinHeader_2.54mm:PinHeader_1x08_P2.54mm_Vertical" H 6200 5550 50  0001 C CNN
F 3 "~" H 6200 5550 50  0001 C CNN
	1    6200 5550
	-1   0    0    -1  
$EndComp
Wire Wire Line
	7750 6450 7850 6450
Wire Wire Line
	7750 6350 7850 6350
Wire Wire Line
	7750 6150 7850 6150
Wire Wire Line
	6400 5250 6500 5250
Wire Wire Line
	6400 5350 6650 5350
Wire Wire Line
	6400 5450 6800 5450
Wire Wire Line
	6400 5550 6950 5550
Wire Wire Line
	6400 5650 7100 5650
Wire Wire Line
	6400 5750 7250 5750
Wire Wire Line
	6400 5850 7400 5850
Wire Wire Line
	6400 5950 7550 5950
$Comp
L Device:R R?
U 1 1
P 6500 4750
AR Path="/5CA6193A" Ref="R?"  Part="1" 
AR Path="/5CA2260A/5CA6193A" Ref="R?"  Part="1" 
AR Path="/5CA61408/5CA6193A" Ref="R53"  Part="1" 
F 0 "R53" H 6570 4796 50  0000 L CNN
F 1 "4.7k" H 6570 4705 50  0000 L CNN
F 2 "Resistor_SMD:R_0805_2012Metric" V 6430 4750 50  0001 C CNN
F 3 "~" H 6500 4750 50  0001 C CNN
	1    6500 4750
	1    0    0    -1  
$EndComp
$Comp
L Device:R R?
U 1 1
P 6650 5000
AR Path="/5CA6193B" Ref="R?"  Part="1" 
AR Path="/5CA2260A/5CA6193B" Ref="R?"  Part="1" 
AR Path="/5CA61408/5CA6193B" Ref="R61"  Part="1" 
F 0 "R61" H 6720 5046 50  0000 L CNN
F 1 "4.7k" H 6720 4955 50  0000 L CNN
F 2 "Resistor_SMD:R_0805_2012Metric" V 6580 5000 50  0001 C CNN
F 3 "~" H 6650 5000 50  0001 C CNN
	1    6650 5000
	1    0    0    -1  
$EndComp
$Comp
L Device:R R?
U 1 1
P 6800 4750
AR Path="/5CA6193C" Ref="R?"  Part="1" 
AR Path="/5CA2260A/5CA6193C" Ref="R?"  Part="1" 
AR Path="/5CA61408/5CA6193C" Ref="R54"  Part="1" 
F 0 "R54" H 6870 4796 50  0000 L CNN
F 1 "4.7k" H 6870 4705 50  0000 L CNN
F 2 "Resistor_SMD:R_0805_2012Metric" V 6730 4750 50  0001 C CNN
F 3 "~" H 6800 4750 50  0001 C CNN
	1    6800 4750
	1    0    0    -1  
$EndComp
$Comp
L Device:R R?
U 1 1
P 6950 5000
AR Path="/5CA6193D" Ref="R?"  Part="1" 
AR Path="/5CA2260A/5CA6193D" Ref="R?"  Part="1" 
AR Path="/5CA61408/5CA6193D" Ref="R62"  Part="1" 
F 0 "R62" H 7020 5046 50  0000 L CNN
F 1 "4.7k" H 7020 4955 50  0000 L CNN
F 2 "Resistor_SMD:R_0805_2012Metric" V 6880 5000 50  0001 C CNN
F 3 "~" H 6950 5000 50  0001 C CNN
	1    6950 5000
	1    0    0    -1  
$EndComp
$Comp
L Device:R R?
U 1 1
P 7100 4750
AR Path="/5CA6193E" Ref="R?"  Part="1" 
AR Path="/5CA2260A/5CA6193E" Ref="R?"  Part="1" 
AR Path="/5CA61408/5CA6193E" Ref="R55"  Part="1" 
F 0 "R55" H 7170 4796 50  0000 L CNN
F 1 "4.7k" H 7170 4705 50  0000 L CNN
F 2 "Resistor_SMD:R_0805_2012Metric" V 7030 4750 50  0001 C CNN
F 3 "~" H 7100 4750 50  0001 C CNN
	1    7100 4750
	1    0    0    -1  
$EndComp
$Comp
L Device:R R?
U 1 1
P 7250 5000
AR Path="/5CA46A1D" Ref="R?"  Part="1" 
AR Path="/5CA2260A/5CA46A1D" Ref="R?"  Part="1" 
AR Path="/5CA61408/5CA46A1D" Ref="R63"  Part="1" 
F 0 "R63" H 7320 5046 50  0000 L CNN
F 1 "4.7k" H 7320 4955 50  0000 L CNN
F 2 "Resistor_SMD:R_0805_2012Metric" V 7180 5000 50  0001 C CNN
F 3 "~" H 7250 5000 50  0001 C CNN
	1    7250 5000
	1    0    0    -1  
$EndComp
$Comp
L Device:R R?
U 1 1
P 7400 4750
AR Path="/5CA46A23" Ref="R?"  Part="1" 
AR Path="/5CA2260A/5CA46A23" Ref="R?"  Part="1" 
AR Path="/5CA61408/5CA46A23" Ref="R56"  Part="1" 
F 0 "R56" H 7470 4796 50  0000 L CNN
F 1 "4.7k" H 7470 4705 50  0000 L CNN
F 2 "Resistor_SMD:R_0805_2012Metric" V 7330 4750 50  0001 C CNN
F 3 "~" H 7400 4750 50  0001 C CNN
	1    7400 4750
	1    0    0    -1  
$EndComp
$Comp
L Device:R R?
U 1 1
P 7550 5000
AR Path="/5CA46A29" Ref="R?"  Part="1" 
AR Path="/5CA2260A/5CA46A29" Ref="R?"  Part="1" 
AR Path="/5CA61408/5CA46A29" Ref="R64"  Part="1" 
F 0 "R64" H 7620 5046 50  0000 L CNN
F 1 "4.7k" H 7620 4955 50  0000 L CNN
F 2 "Resistor_SMD:R_0805_2012Metric" V 7480 5000 50  0001 C CNN
F 3 "~" H 7550 5000 50  0001 C CNN
	1    7550 5000
	1    0    0    -1  
$EndComp
Wire Wire Line
	6500 4900 6500 5250
Connection ~ 6500 5250
Wire Wire Line
	6500 5250 7850 5250
Wire Wire Line
	6650 5150 6650 5350
Connection ~ 6650 5350
Wire Wire Line
	6650 5350 7850 5350
Wire Wire Line
	6800 4900 6800 5450
Connection ~ 6800 5450
Wire Wire Line
	6800 5450 7850 5450
Wire Wire Line
	6950 5150 6950 5550
Connection ~ 6950 5550
Wire Wire Line
	6950 5550 7850 5550
Wire Wire Line
	7100 4900 7100 5650
Connection ~ 7100 5650
Wire Wire Line
	7100 5650 7850 5650
Wire Wire Line
	7250 5150 7250 5750
Connection ~ 7250 5750
Wire Wire Line
	7250 5750 7850 5750
Wire Wire Line
	7400 4900 7400 5850
Connection ~ 7400 5850
Wire Wire Line
	7400 5850 7850 5850
Wire Wire Line
	7550 5150 7550 5950
Connection ~ 7550 5950
Wire Wire Line
	7550 5950 7850 5950
$Comp
L power:VCC #PWR?
U 1 1
P 6500 4400
AR Path="/5CA46A47" Ref="#PWR?"  Part="1" 
AR Path="/5CA2260A/5CA46A47" Ref="#PWR?"  Part="1" 
AR Path="/5CA61408/5CA46A47" Ref="#PWR026"  Part="1" 
F 0 "#PWR026" H 6500 4250 50  0001 C CNN
F 1 "VCC" H 6517 4573 50  0000 C CNN
F 2 "" H 6500 4400 50  0001 C CNN
F 3 "" H 6500 4400 50  0001 C CNN
	1    6500 4400
	1    0    0    -1  
$EndComp
Wire Wire Line
	6500 4400 6500 4500
Wire Wire Line
	6500 4500 6650 4500
Wire Wire Line
	6650 4500 6650 4850
Connection ~ 6500 4500
Wire Wire Line
	6500 4500 6500 4600
Wire Wire Line
	6650 4500 6800 4500
Wire Wire Line
	6800 4500 6800 4600
Connection ~ 6650 4500
Wire Wire Line
	6800 4500 6950 4500
Wire Wire Line
	6950 4500 6950 4850
Connection ~ 6800 4500
Wire Wire Line
	6950 4500 7100 4500
Wire Wire Line
	7100 4500 7100 4600
Connection ~ 6950 4500
Wire Wire Line
	7100 4500 7250 4500
Wire Wire Line
	7250 4500 7250 4850
Connection ~ 7100 4500
Wire Wire Line
	7250 4500 7400 4500
Wire Wire Line
	7400 4500 7400 4600
Connection ~ 7250 4500
Wire Wire Line
	7400 4500 7550 4500
Wire Wire Line
	7550 4500 7550 4850
Connection ~ 7400 4500
Wire Wire Line
	8850 5150 9100 5150
Wire Wire Line
	9100 5150 9100 4100
Wire Wire Line
	9100 4100 3000 4100
Wire Wire Line
	3000 4100 3000 5150
Wire Wire Line
	3000 5150 3100 5150
Wire Wire Line
	4100 5150 4250 5150
Wire Wire Line
	4250 5150 4250 3950
Wire Wire Line
	4250 3950 9500 3950
Wire Wire Line
	9500 3950 9500 800 
Wire Wire Line
	9500 800  7750 800 
Wire Wire Line
	7750 800  7750 1950
Wire Wire Line
	7750 1950 7850 1950
Text GLabel 3000 2950 0    50   Input ~ 0
PL
Text GLabel 7750 2950 0    50   Input ~ 0
PL
Text GLabel 3000 6150 0    50   Input ~ 0
PL
Text GLabel 7750 6150 0    50   Input ~ 0
PL
Text GLabel 3000 3150 0    50   Input ~ 0
CLOCK
Text GLabel 7750 3150 0    50   Input ~ 0
CLOCK
Text GLabel 3000 6350 0    50   Input ~ 0
CLOCK
Text GLabel 7750 6350 0    50   Input ~ 0
CLOCK
Text GLabel 3000 3250 0    50   Input ~ 0
CE
Text GLabel 7750 3250 0    50   Input ~ 0
CE
Text GLabel 3000 6450 0    50   Input ~ 0
CE
Text GLabel 7750 6450 0    50   Input ~ 0
CE
Text GLabel 4200 1950 2    50   Output ~ 0
SER_OUT_2
Wire Wire Line
	4200 1950 4100 1950
Wire Wire Line
	3000 1950 3000 900 
Text GLabel 7750 4850 1    50   Input ~ 0
SER_IN
Wire Wire Line
	7750 4850 7750 5150
Wire Wire Line
	7750 5150 7850 5150
NoConn ~ 4100 2050
NoConn ~ 8850 2050
NoConn ~ 4100 5250
NoConn ~ 8850 5250
$EndSCHEMATC
